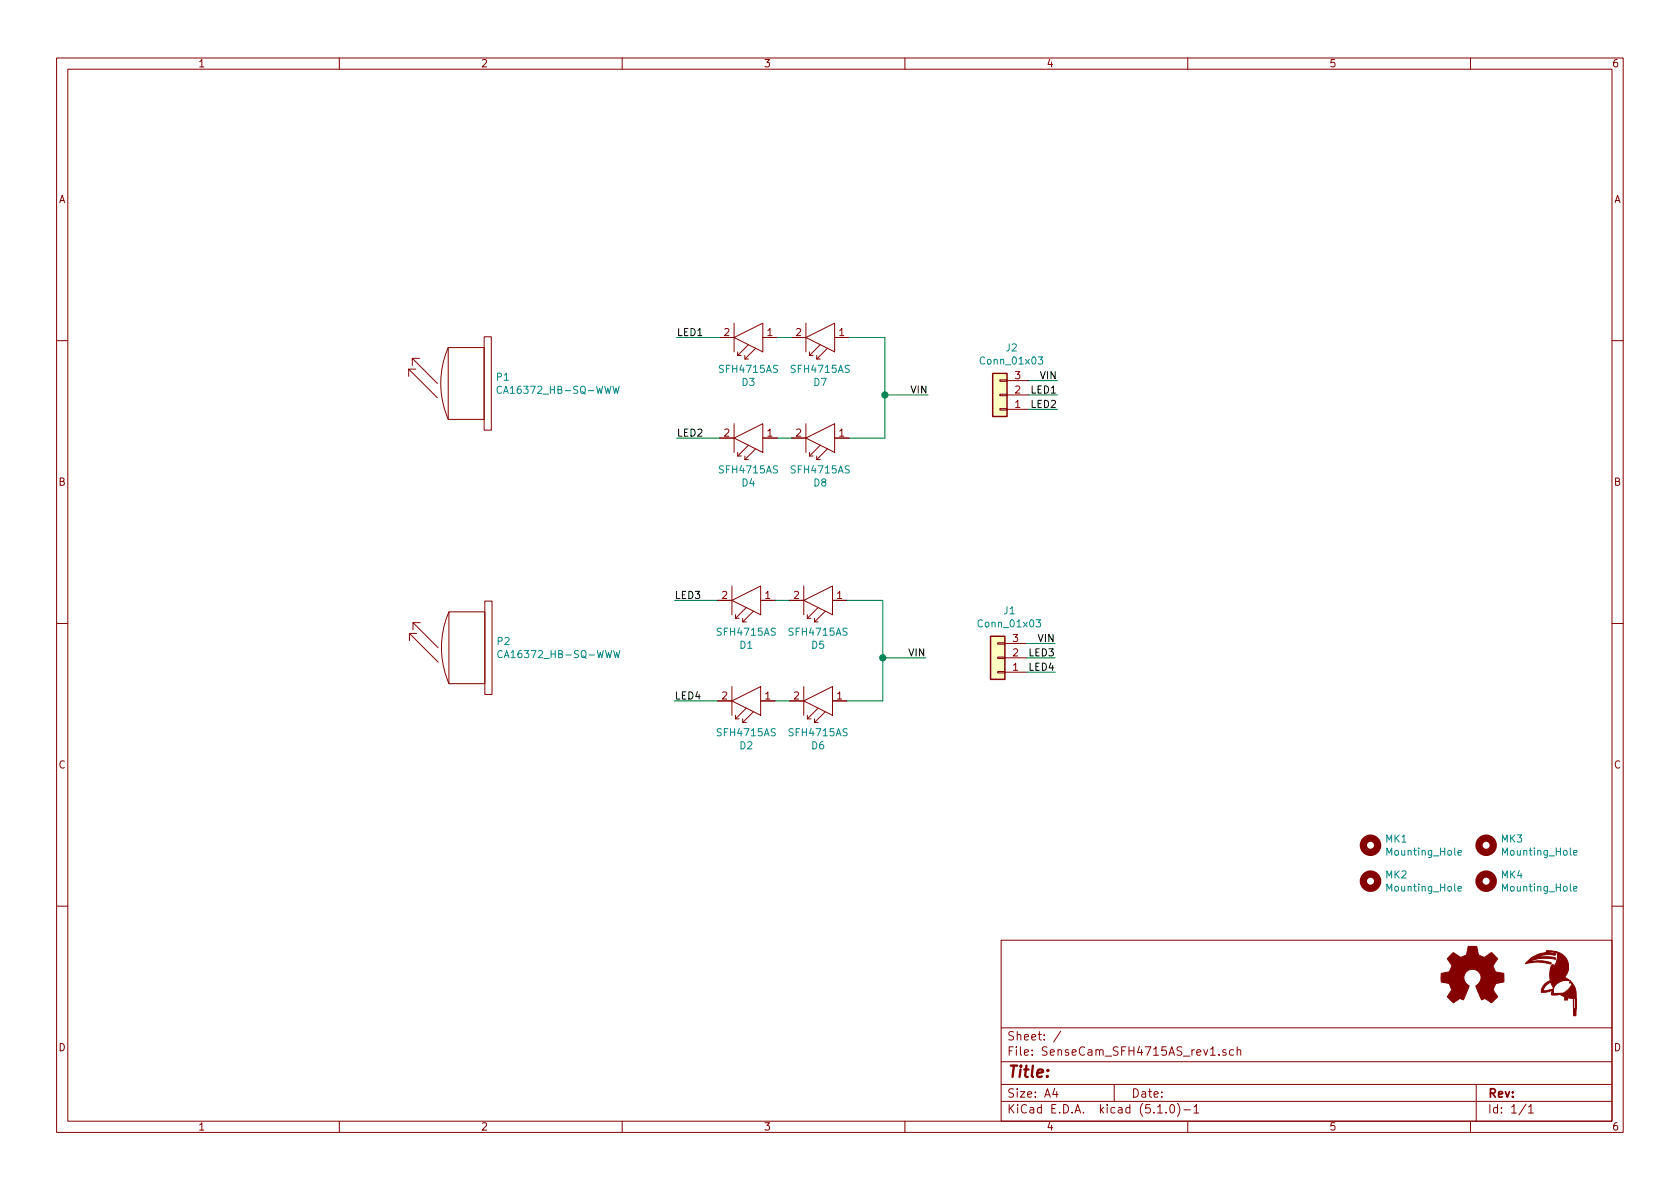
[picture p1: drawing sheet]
EESchema Schematic File Version 4
LIBS:SenseCam_SFH4715AS_rev1-cache
EELAYER 29 0
EELAYER END
$Descr A4 11693 8268
encoding utf-8
Sheet 1 1
Title ""
Date ""
Rev ""
Comp ""
Comment1 ""
Comment2 ""
Comment3 ""
Comment4 ""
$EndDescr
$Comp
L sense:Mounting_Hole MK3
U 1 1
P 10345 5875
F 0 "MK3" H 10445 5921 50  0000 L CNN
F 1 "Mounting_Hole" H 10445 5830 50  0000 L CNN
F 2 "sense:MountingHole_2.7mm_M2.5" H 10345 5875 50  0001 C CNN
F 3 "" H 10345 5875 50  0001 C CNN
	1    10345 5875
	1    0    0    -1  
$EndComp
$Comp
L sense:Mounting_Hole MK4
U 1 1
P 10345 6125
F 0 "MK4" H 10445 6171 50  0000 L CNN
F 1 "Mounting_Hole" H 10445 6080 50  0000 L CNN
F 2 "sense:MountingHole_2.7mm_M2.5" H 10345 6125 50  0001 C CNN
F 3 "" H 10345 6125 50  0001 C CNN
	1    10345 6125
	1    0    0    -1  
$EndComp
$Comp
L sense:LOGO #G1
U 1 1
P 10795 6835
F 0 "#G1" H 10795 6637 60  0001 C CNN
F 1 "LOGO" H 10795 7033 60  0001 C CNN
F 2 "" H 10795 6835 60  0001 C CNN
F 3 "" H 10795 6835 60  0001 C CNN
	1    10795 6835
	1    0    0    -1  
$EndComp
$Comp
L Graphic:Logo_Open_Hardware_Small #LOGO1
U 1 1
P 10250 6800
F 0 "#LOGO1" H 10250 7075 50  0001 C CNN
F 1 "Logo_Open_Hardware_Small" H 10250 6575 50  0001 C CNN
F 2 "" H 10250 6800 50  0001 C CNN
F 3 "~" H 10250 6800 50  0001 C CNN
	1    10250 6800
	1    0    0    -1  
$EndComp
$Comp
L sense:SFH4715AS D7
U 1 1
P 5710 2340
F 0 "D7" H 5710 2655 50  0000 C CNN
F 1 "SFH4715AS" H 5710 2564 50  0000 C CNN
F 2 "sense:SFH4715AS" H 5735 2590 50  0001 C CNN
F 3 "" H 5735 2590 50  0001 C CNN
	1    5710 2340
	-1   0    0    1   
$EndComp
$Comp
L sense:SFH4715AS D3
U 1 1
P 5210 2340
F 0 "D3" H 5210 2655 50  0000 C CNN
F 1 "SFH4715AS" H 5210 2564 50  0000 C CNN
F 2 "sense:SFH4715AS" H 5235 2590 50  0001 C CNN
F 3 "" H 5235 2590 50  0001 C CNN
	1    5210 2340
	-1   0    0    1   
$EndComp
$Comp
L sense:SFH4715AS D8
U 1 1
P 5710 3040
F 0 "D8" H 5710 3355 50  0000 C CNN
F 1 "SFH4715AS" H 5710 3264 50  0000 C CNN
F 2 "sense:SFH4715AS" H 5735 3290 50  0001 C CNN
F 3 "" H 5735 3290 50  0001 C CNN
	1    5710 3040
	-1   0    0    1   
$EndComp
$Comp
L sense:SFH4715AS D4
U 1 1
P 5210 3040
F 0 "D4" H 5210 3355 50  0000 C CNN
F 1 "SFH4715AS" H 5210 3264 50  0000 C CNN
F 2 "sense:SFH4715AS" H 5235 3290 50  0001 C CNN
F 3 "" H 5235 3290 50  0001 C CNN
	1    5210 3040
	-1   0    0    1   
$EndComp
Wire Wire Line
	5410 3040 5510 3040
Wire Wire Line
	5410 2340 5510 2340
Wire Wire Line
	5910 2340 6160 2340
Wire Wire Line
	6160 2340 6160 2740
Wire Wire Line
	6160 3040 5910 3040
Wire Wire Line
	6160 2740 6460 2740
Connection ~ 6160 2740
Wire Wire Line
	6160 2740 6160 3040
Text Label 6460 2740 2    50   ~ 0
VIN
Text Label 4710 2340 0    50   ~ 0
LED1
Text Label 4710 3040 0    50   ~ 0
LED2
Wire Wire Line
	4710 3040 5010 3040
Wire Wire Line
	4710 2340 5010 2340
$Comp
L sense:Conn_01x03 J2
U 1 1
P 6960 2740
F 0 "J2" H 6878 2415 50  0000 C CNN
F 1 "Conn_01x03" H 6878 2506 50  0000 C CNN
F 2 "Connector_PinHeader_2.54mm:PinHeader_1x03_P2.54mm_Vertical" H 6960 2740 50  0001 C CNN
F 3 "~" H 6960 2740 50  0001 C CNN
	1    6960 2740
	-1   0    0    1   
$EndComp
Text Label 7360 2640 2    50   ~ 0
VIN
Wire Wire Line
	7360 2640 7160 2640
Text Label 7360 2840 2    50   ~ 0
LED2
Text Label 7360 2740 2    50   ~ 0
LED1
Wire Wire Line
	7360 2840 7160 2840
Wire Wire Line
	7160 2740 7360 2740
$Comp
L sense:SFH4715AS D5
U 1 1
P 5695 4170
F 0 "D5" H 5695 4485 50  0000 C CNN
F 1 "SFH4715AS" H 5695 4394 50  0000 C CNN
F 2 "sense:SFH4715AS" H 5720 4420 50  0001 C CNN
F 3 "" H 5720 4420 50  0001 C CNN
	1    5695 4170
	-1   0    0    1   
$EndComp
$Comp
L sense:SFH4715AS D1
U 1 1
P 5195 4170
F 0 "D1" H 5195 4485 50  0000 C CNN
F 1 "SFH4715AS" H 5195 4394 50  0000 C CNN
F 2 "sense:SFH4715AS" H 5220 4420 50  0001 C CNN
F 3 "" H 5220 4420 50  0001 C CNN
	1    5195 4170
	-1   0    0    1   
$EndComp
$Comp
L sense:SFH4715AS D6
U 1 1
P 5695 4870
F 0 "D6" H 5695 5185 50  0000 C CNN
F 1 "SFH4715AS" H 5695 5094 50  0000 C CNN
F 2 "sense:SFH4715AS" H 5720 5120 50  0001 C CNN
F 3 "" H 5720 5120 50  0001 C CNN
	1    5695 4870
	-1   0    0    1   
$EndComp
$Comp
L sense:SFH4715AS D2
U 1 1
P 5195 4870
F 0 "D2" H 5195 5185 50  0000 C CNN
F 1 "SFH4715AS" H 5195 5094 50  0000 C CNN
F 2 "sense:SFH4715AS" H 5220 5120 50  0001 C CNN
F 3 "" H 5220 5120 50  0001 C CNN
	1    5195 4870
	-1   0    0    1   
$EndComp
Wire Wire Line
	5395 4870 5495 4870
Wire Wire Line
	5395 4170 5495 4170
Wire Wire Line
	5895 4170 6145 4170
Wire Wire Line
	6145 4170 6145 4570
Wire Wire Line
	6145 4870 5895 4870
Wire Wire Line
	6145 4570 6445 4570
Connection ~ 6145 4570
Wire Wire Line
	6145 4570 6145 4870
Text Label 6445 4570 2    50   ~ 0
VIN
Text Label 4695 4170 0    50   ~ 0
LED3
Text Label 4695 4870 0    50   ~ 0
LED4
Wire Wire Line
	4695 4870 4995 4870
Wire Wire Line
	4695 4170 4995 4170
$Comp
L sense:Conn_01x03 J1
U 1 1
P 6945 4570
F 0 "J1" H 6863 4245 50  0000 C CNN
F 1 "Conn_01x03" H 6863 4336 50  0000 C CNN
F 2 "Connector_PinHeader_2.54mm:PinHeader_1x03_P2.54mm_Vertical" H 6945 4570 50  0001 C CNN
F 3 "~" H 6945 4570 50  0001 C CNN
	1    6945 4570
	-1   0    0    1   
$EndComp
Text Label 7345 4470 2    50   ~ 0
VIN
Wire Wire Line
	7345 4470 7145 4470
Text Label 7345 4670 2    50   ~ 0
LED4
Text Label 7345 4570 2    50   ~ 0
LED3
Wire Wire Line
	7345 4670 7145 4670
Wire Wire Line
	7145 4570 7345 4570
$Comp
L sense:Mounting_Hole MK1
U 1 1
P 9540 5875
F 0 "MK1" H 9640 5921 50  0000 L CNN
F 1 "Mounting_Hole" H 9640 5830 50  0000 L CNN
F 2 "sense:MountingHole_2.7mm_M2.5" H 9540 5875 50  0001 C CNN
F 3 "" H 9540 5875 50  0001 C CNN
	1    9540 5875
	1    0    0    -1  
$EndComp
$Comp
L sense:Mounting_Hole MK2
U 1 1
P 9540 6125
F 0 "MK2" H 9640 6171 50  0000 L CNN
F 1 "Mounting_Hole" H 9640 6080 50  0000 L CNN
F 2 "sense:MountingHole_2.7mm_M2.5" H 9540 6125 50  0001 C CNN
F 3 "" H 9540 6125 50  0001 C CNN
	1    9540 6125
	1    0    0    -1  
$EndComp
$Comp
L sense:CA16372_HB-SQ-WWW P1
U 1 1
P 3245 2660
F 0 "P1" H 3448 2706 50  0000 L CNN
F 1 "CA16372_HB-SQ-WWW" H 3448 2615 50  0000 L CNN
F 2 "sense:CA16372_HB-SQ-WWW" H 3270 2985 50  0001 C CNN
F 3 "" H 3270 2985 50  0001 C CNN
	1    3245 2660
	1    0    0    -1  
$EndComp
$Comp
L sense:CA16372_HB-SQ-WWW P2
U 1 1
P 3250 4500
F 0 "P2" H 3453 4546 50  0000 L CNN
F 1 "CA16372_HB-SQ-WWW" H 3453 4455 50  0000 L CNN
F 2 "sense:CA16372_HB-SQ-WWW" H 3275 4825 50  0001 C CNN
F 3 "" H 3275 4825 50  0001 C CNN
	1    3250 4500
	1    0    0    -1  
$EndComp
$EndSCHEMATC
